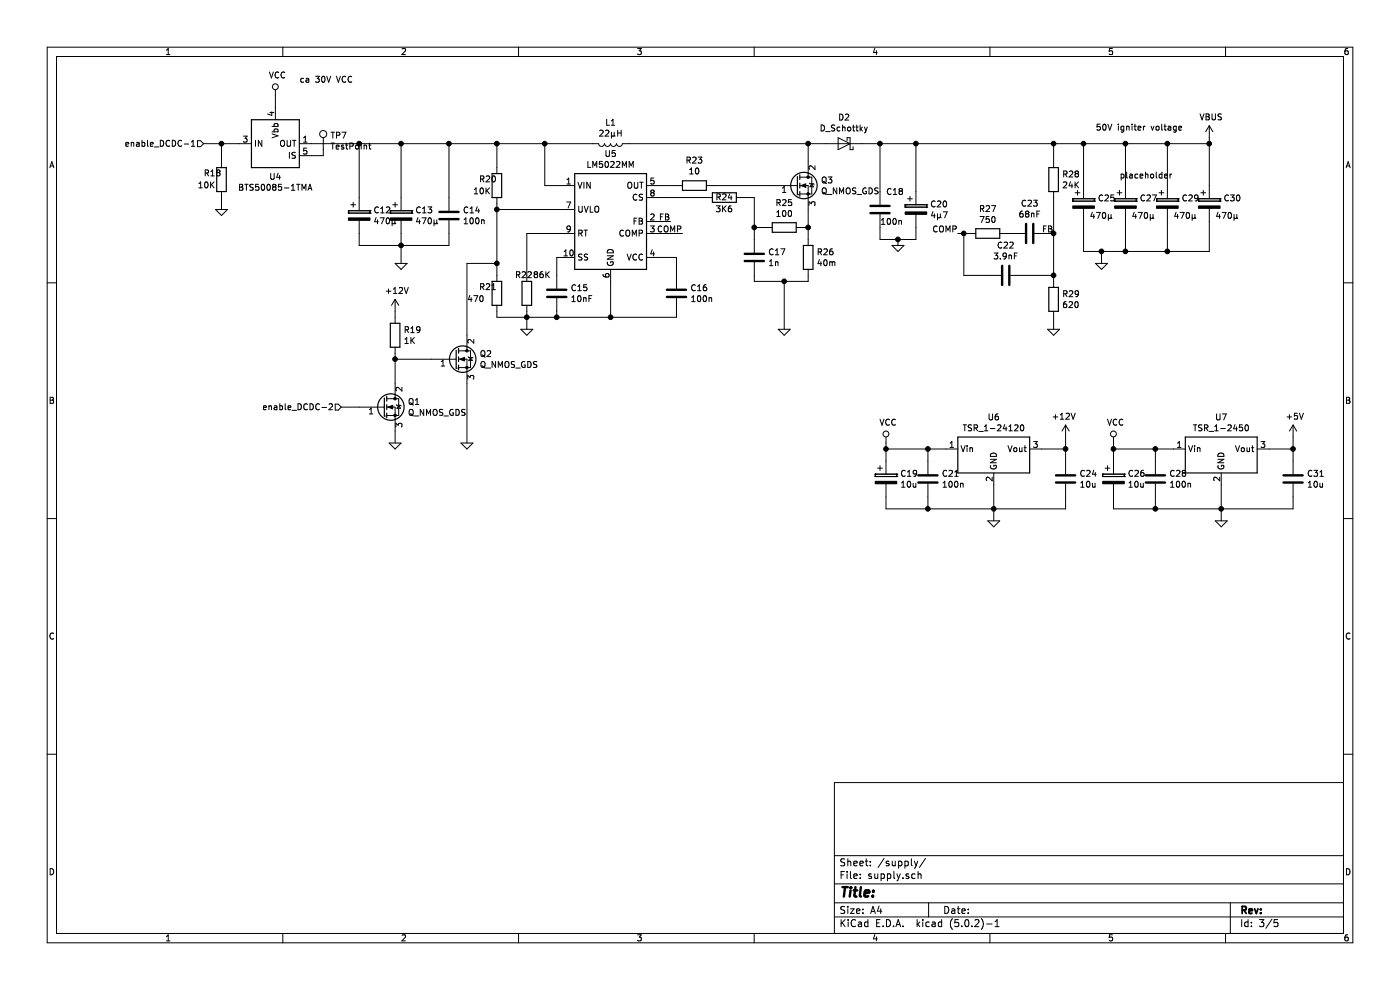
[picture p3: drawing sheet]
EESchema Schematic File Version 4
LIBS:zuenanlage-cache
EELAYER 26 0
EELAYER END
$Descr A4 11693 8268
encoding utf-8
Sheet 3 5
Title ""
Date ""
Rev ""
Comp ""
Comment1 ""
Comment2 ""
Comment3 ""
Comment4 ""
$EndDescr
$Comp
L Regulator_Switching:LM5022MM U5
U 1 1
P 5100 1850
F 0 "U5" H 5100 2417 50  0000 C CNN
F 1 "LM5022MM" H 5100 2326 50  0000 C CNN
F 2 "Package_SO:MSOP-10_3x3mm_P0.5mm" H 5150 1400 50  0001 L CIN
F 3 "http://www.ti.com/lit/ds/symlink/lm5022.pdf" H 5100 1850 50  0001 C CNN
	1    5100 1850
	1    0    0    -1  
$EndComp
$Comp
L Device:R R20
U 1 1
P 4150 1550
F 0 "R20" H 4300 1500 50  0000 R CNN
F 1 "10K" H 4350 1600 50  0000 R CNN
F 2 "" V 4080 1550 50  0001 C CNN
F 3 "~" H 4150 1550 50  0001 C CNN
	1    4150 1550
	-1   0    0    1   
$EndComp
$Comp
L Device:R R21
U 1 1
P 4150 2450
F 0 "R21" H 4300 2400 50  0000 R CNN
F 1 "470" H 4400 2500 50  0000 R CNN
F 2 "" V 4080 2450 50  0001 C CNN
F 3 "~" H 4150 2450 50  0001 C CNN
	1    4150 2450
	-1   0    0    1   
$EndComp
$Comp
L Device:R R22
U 1 1
P 4400 2450
F 0 "R22" H 4500 2300 50  0000 R CNN
F 1 "86K" H 4350 2300 50  0000 R CNN
F 2 "" V 4330 2450 50  0001 C CNN
F 3 "~" H 4400 2450 50  0001 C CNN
	1    4400 2450
	-1   0    0    1   
$EndComp
$Comp
L Device:C C15
U 1 1
P 4650 2450
F 0 "C15" H 4765 2496 50  0000 L CNN
F 1 "10nF" H 4765 2405 50  0000 L CNN
F 2 "" H 4688 2300 50  0001 C CNN
F 3 "~" H 4650 2450 50  0001 C CNN
	1    4650 2450
	1    0    0    -1  
$EndComp
Wire Wire Line
	4700 1750 4150 1750
Wire Wire Line
	4150 1750 4150 1700
Wire Wire Line
	4150 2300 4150 2200
Connection ~ 4150 1750
Wire Wire Line
	4400 2300 4400 1950
Wire Wire Line
	4400 1950 4700 1950
Wire Wire Line
	4650 2300 4650 2150
Wire Wire Line
	4650 2150 4700 2150
$Comp
L daisy:GND #PWR035
U 1 1
P 4400 2750
F 0 "#PWR035" H 4400 2750 30  0001 C CNN
F 1 "GND" H 4400 2680 30  0001 C CNN
F 2 "" H 4400 2750 60  0000 C CNN
F 3 "" H 4400 2750 60  0000 C CNN
	1    4400 2750
	1    0    0    -1  
$EndComp
Wire Wire Line
	4150 2600 4150 2650
Wire Wire Line
	4650 2650 4650 2600
Wire Wire Line
	4400 2600 4400 2650
Wire Wire Line
	4650 2650 5100 2650
Wire Wire Line
	5100 2650 5100 2350
Wire Wire Line
	4700 1550 4550 1550
Wire Wire Line
	4550 1550 4550 1200
Wire Wire Line
	4150 1200 4150 1400
$Comp
L Device:L L1
U 1 1
P 5100 1200
F 0 "L1" V 4922 1200 50  0000 C CNN
F 1 "22µH" V 5013 1200 50  0000 C CNN
F 2 "" H 5100 1200 50  0001 C CNN
F 3 "~" H 5100 1200 50  0001 C CNN
	1    5100 1200
	0    1    1    0   
$EndComp
Wire Wire Line
	4550 1200 4950 1200
Connection ~ 4550 1200
$Comp
L Device:Q_NMOS_GDS Q3
U 1 1
P 6650 1550
F 0 "Q3" H 6855 1596 50  0000 L CNN
F 1 "Q_NMOS_GDS" H 6855 1505 50  0000 L CNN
F 2 "" H 6850 1650 50  0001 C CNN
F 3 "~" H 6650 1550 50  0001 C CNN
	1    6650 1550
	1    0    0    -1  
$EndComp
$Comp
L Device:R R23
U 1 1
P 5800 1550
F 0 "R23" V 6007 1550 50  0000 C CNN
F 1 "10" V 5916 1550 50  0000 C CNN
F 2 "" V 5730 1550 50  0001 C CNN
F 3 "~" H 5800 1550 50  0001 C CNN
	1    5800 1550
	0    -1   -1   0   
$EndComp
Wire Wire Line
	5500 1550 5650 1550
Wire Wire Line
	5950 1550 6450 1550
$Comp
L Device:R R26
U 1 1
P 6750 2150
F 0 "R26" H 6820 2196 50  0000 L CNN
F 1 "40m" H 6820 2105 50  0000 L CNN
F 2 "" V 6680 2150 50  0001 C CNN
F 3 "~" H 6750 2150 50  0001 C CNN
	1    6750 2150
	1    0    0    -1  
$EndComp
$Comp
L Device:R R25
U 1 1
P 6550 1900
F 0 "R25" V 6343 1900 50  0000 C CNN
F 1 "100" V 6434 1900 50  0000 C CNN
F 2 "" V 6480 1900 50  0001 C CNN
F 3 "~" H 6550 1900 50  0001 C CNN
	1    6550 1900
	0    1    1    0   
$EndComp
$Comp
L Device:C C17
U 1 1
P 6300 2150
F 0 "C17" H 6415 2196 50  0000 L CNN
F 1 "1n" H 6415 2105 50  0000 L CNN
F 2 "" H 6338 2000 50  0001 C CNN
F 3 "~" H 6300 2150 50  0001 C CNN
	1    6300 2150
	1    0    0    -1  
$EndComp
Wire Wire Line
	6300 1650 6300 1900
Wire Wire Line
	6400 1900 6300 1900
Connection ~ 6300 1900
Wire Wire Line
	6300 1900 6300 2000
Wire Wire Line
	6750 1750 6750 1900
Wire Wire Line
	6700 1900 6750 1900
Connection ~ 6750 1900
Wire Wire Line
	6750 1900 6750 2000
Wire Wire Line
	4150 2650 4400 2650
Connection ~ 4400 2650
Wire Wire Line
	4400 2650 4400 2750
Wire Wire Line
	4400 2650 4650 2650
Connection ~ 4650 2650
$Comp
L daisy:GND #PWR036
U 1 1
P 6550 2750
F 0 "#PWR036" H 6550 2750 30  0001 C CNN
F 1 "GND" H 6550 2680 30  0001 C CNN
F 2 "" H 6550 2750 60  0000 C CNN
F 3 "" H 6550 2750 60  0000 C CNN
	1    6550 2750
	1    0    0    -1  
$EndComp
Wire Wire Line
	6300 2300 6300 2350
Wire Wire Line
	6300 2350 6550 2350
Wire Wire Line
	6750 2350 6750 2300
Wire Wire Line
	6550 2350 6550 2750
Connection ~ 6550 2350
Wire Wire Line
	6550 2350 6750 2350
$Comp
L Device:C C16
U 1 1
P 5650 2450
F 0 "C16" H 5765 2496 50  0000 L CNN
F 1 "100n" H 5765 2405 50  0000 L CNN
F 2 "" H 5688 2300 50  0001 C CNN
F 3 "~" H 5650 2450 50  0001 C CNN
	1    5650 2450
	1    0    0    -1  
$EndComp
Wire Wire Line
	5100 2650 5650 2650
Wire Wire Line
	5650 2650 5650 2600
Connection ~ 5100 2650
Wire Wire Line
	5500 2150 5650 2150
Wire Wire Line
	5650 2150 5650 2300
Wire Wire Line
	5250 1200 6750 1200
Wire Wire Line
	6750 1200 6750 1350
$Comp
L Device:R R28
U 1 1
P 8800 1500
F 0 "R28" H 8870 1546 50  0000 L CNN
F 1 "24K" H 8870 1455 50  0000 L CNN
F 2 "" V 8730 1500 50  0001 C CNN
F 3 "~" H 8800 1500 50  0001 C CNN
	1    8800 1500
	1    0    0    -1  
$EndComp
$Comp
L Device:R R29
U 1 1
P 8800 2500
F 0 "R29" H 8870 2546 50  0000 L CNN
F 1 "620" H 8870 2455 50  0000 L CNN
F 2 "" V 8730 2500 50  0001 C CNN
F 3 "~" H 8800 2500 50  0001 C CNN
	1    8800 2500
	1    0    0    -1  
$EndComp
Wire Wire Line
	5500 1850 5600 1850
Wire Wire Line
	5500 1950 5700 1950
Text Label 5600 1850 2    50   ~ 0
FB
Text Label 5700 1950 2    50   ~ 0
COMP
$Comp
L Device:R R27
U 1 1
P 8250 1950
F 0 "R27" V 8043 1950 50  0000 C CNN
F 1 "750" V 8134 1950 50  0000 C CNN
F 2 "" V 8180 1950 50  0001 C CNN
F 3 "~" H 8250 1950 50  0001 C CNN
	1    8250 1950
	0    1    1    0   
$EndComp
$Comp
L Device:C C23
U 1 1
P 8600 1950
F 0 "C23" V 8348 1950 50  0000 C CNN
F 1 "68nF" V 8439 1950 50  0000 C CNN
F 2 "" H 8638 1800 50  0001 C CNN
F 3 "~" H 8600 1950 50  0001 C CNN
	1    8600 1950
	0    1    1    0   
$EndComp
$Comp
L Device:C C22
U 1 1
P 8400 2300
F 0 "C22" V 8148 2300 50  0000 C CNN
F 1 "3.9nF" V 8239 2300 50  0000 C CNN
F 2 "" H 8438 2150 50  0001 C CNN
F 3 "~" H 8400 2300 50  0001 C CNN
	1    8400 2300
	0    1    1    0   
$EndComp
Wire Wire Line
	8400 1950 8450 1950
Wire Wire Line
	8550 2300 8800 2300
Wire Wire Line
	8800 2300 8800 1950
Wire Wire Line
	8800 1950 8750 1950
Wire Wire Line
	8250 2300 8050 2300
Wire Wire Line
	8050 2300 8050 1950
Wire Wire Line
	8050 1950 8100 1950
Wire Wire Line
	8050 1950 8000 1950
Connection ~ 8050 1950
$Comp
L daisy:GND #PWR040
U 1 1
P 8800 2750
F 0 "#PWR040" H 8800 2750 30  0001 C CNN
F 1 "GND" H 8800 2680 30  0001 C CNN
F 2 "" H 8800 2750 60  0000 C CNN
F 3 "" H 8800 2750 60  0000 C CNN
	1    8800 2750
	1    0    0    -1  
$EndComp
Wire Wire Line
	8800 1200 8800 1350
Wire Wire Line
	8800 1650 8800 1950
Connection ~ 8800 1950
Wire Wire Line
	8800 2350 8800 2300
Connection ~ 8800 2300
Wire Wire Line
	8800 2750 8800 2650
Text Label 8800 1950 2    50   ~ 0
FB
Text Label 8000 1950 2    50   ~ 0
COMP
$Comp
L Device:C C18
U 1 1
P 7350 1750
F 0 "C18" H 7400 1900 50  0000 L CNN
F 1 "100n" H 7350 1650 50  0000 L CNN
F 2 "" H 7388 1600 50  0001 C CNN
F 3 "~" H 7350 1750 50  0001 C CNN
	1    7350 1750
	1    0    0    -1  
$EndComp
$Comp
L Device:CP C20
U 1 1
P 7650 1750
F 0 "C20" H 7768 1796 50  0000 L CNN
F 1 "4µ7" H 7768 1705 50  0000 L CNN
F 2 "" H 7688 1600 50  0001 C CNN
F 3 "~" H 7650 1750 50  0001 C CNN
	1    7650 1750
	1    0    0    -1  
$EndComp
$Comp
L Device:CP C25
U 1 1
P 9050 1700
F 0 "C25" H 9168 1746 50  0000 L CNN
F 1 "470µ" H 9100 1600 50  0000 L CNN
F 2 "" H 9088 1550 50  0001 C CNN
F 3 "~" H 9050 1700 50  0001 C CNN
	1    9050 1700
	1    0    0    -1  
$EndComp
$Comp
L Device:CP C27
U 1 1
P 9400 1700
F 0 "C27" H 9518 1746 50  0000 L CNN
F 1 "470µ" H 9450 1600 50  0000 L CNN
F 2 "" H 9438 1550 50  0001 C CNN
F 3 "~" H 9400 1700 50  0001 C CNN
	1    9400 1700
	1    0    0    -1  
$EndComp
$Comp
L Device:CP C29
U 1 1
P 9750 1700
F 0 "C29" H 9868 1746 50  0000 L CNN
F 1 "470µ" H 9800 1600 50  0000 L CNN
F 2 "" H 9788 1550 50  0001 C CNN
F 3 "~" H 9750 1700 50  0001 C CNN
	1    9750 1700
	1    0    0    -1  
$EndComp
$Comp
L Device:CP C30
U 1 1
P 10100 1700
F 0 "C30" H 10218 1746 50  0000 L CNN
F 1 "470µ" H 10150 1600 50  0000 L CNN
F 2 "" H 10138 1550 50  0001 C CNN
F 3 "~" H 10100 1700 50  0001 C CNN
	1    10100 1700
	1    0    0    -1  
$EndComp
Wire Wire Line
	10100 1200 10100 1550
Wire Wire Line
	9750 1550 9750 1200
Connection ~ 9750 1200
Wire Wire Line
	9750 1200 10100 1200
Wire Wire Line
	9400 1550 9400 1200
Connection ~ 9400 1200
Wire Wire Line
	9400 1200 9750 1200
Wire Wire Line
	9050 1550 9050 1200
Connection ~ 9050 1200
Wire Wire Line
	9050 1200 9400 1200
Wire Wire Line
	10100 2100 10100 1850
$Comp
L daisy:GND #PWR042
U 1 1
P 9200 2200
F 0 "#PWR042" H 9200 2200 30  0001 C CNN
F 1 "GND" H 9200 2130 30  0001 C CNN
F 2 "" H 9200 2200 60  0000 C CNN
F 3 "" H 9200 2200 60  0000 C CNN
	1    9200 2200
	1    0    0    -1  
$EndComp
Wire Wire Line
	9200 2200 9200 2100
Connection ~ 9200 2100
Wire Wire Line
	9200 2100 9400 2100
Wire Wire Line
	9050 1850 9050 2100
Wire Wire Line
	9050 2100 9200 2100
Wire Wire Line
	9400 1850 9400 2100
Connection ~ 9400 2100
Wire Wire Line
	9750 1850 9750 2100
Wire Wire Line
	9400 2100 9750 2100
Connection ~ 9750 2100
Wire Wire Line
	9750 2100 10100 2100
$Comp
L power:VBUS #PWR044
U 1 1
P 10100 1150
F 0 "#PWR044" H 10100 1000 50  0001 C CNN
F 1 "VBUS" H 10115 1323 50  0000 C CNN
F 2 "" H 10100 1150 50  0001 C CNN
F 3 "" H 10100 1150 50  0001 C CNN
	1    10100 1150
	1    0    0    -1  
$EndComp
Wire Wire Line
	10100 1150 10100 1200
Connection ~ 10100 1200
$Comp
L Device:C C14
U 1 1
P 3750 1800
F 0 "C14" H 3865 1846 50  0000 L CNN
F 1 "100n" H 3865 1755 50  0000 L CNN
F 2 "" H 3788 1650 50  0001 C CNN
F 3 "~" H 3750 1800 50  0001 C CNN
	1    3750 1800
	1    0    0    -1  
$EndComp
$Comp
L Device:CP C13
U 1 1
P 3350 1800
F 0 "C13" H 3468 1846 50  0000 L CNN
F 1 "470µ" H 3468 1755 50  0000 L CNN
F 2 "" H 3388 1650 50  0001 C CNN
F 3 "~" H 3350 1800 50  0001 C CNN
	1    3350 1800
	1    0    0    -1  
$EndComp
$Comp
L Device:CP C12
U 1 1
P 3000 1800
F 0 "C12" H 3118 1846 50  0000 L CNN
F 1 "470µ" H 3118 1755 50  0000 L CNN
F 2 "" H 3038 1650 50  0001 C CNN
F 3 "~" H 3000 1800 50  0001 C CNN
	1    3000 1800
	1    0    0    -1  
$EndComp
Wire Wire Line
	3750 1650 3750 1200
Wire Wire Line
	3750 1200 4150 1200
Connection ~ 4150 1200
Wire Wire Line
	4150 1200 4550 1200
Wire Wire Line
	3350 1650 3350 1200
Wire Wire Line
	3350 1200 3750 1200
Connection ~ 3750 1200
Wire Wire Line
	3000 1650 3000 1200
Wire Wire Line
	3000 1200 3350 1200
Connection ~ 3350 1200
$Comp
L daisy:GND #PWR033
U 1 1
P 3350 2200
F 0 "#PWR033" H 3350 2200 30  0001 C CNN
F 1 "GND" H 3350 2130 30  0001 C CNN
F 2 "" H 3350 2200 60  0000 C CNN
F 3 "" H 3350 2200 60  0000 C CNN
	1    3350 2200
	1    0    0    -1  
$EndComp
Wire Wire Line
	3000 1950 3000 2050
Wire Wire Line
	3000 2050 3350 2050
Wire Wire Line
	3750 2050 3750 1950
Wire Wire Line
	3350 1950 3350 2050
Connection ~ 3350 2050
Wire Wire Line
	3350 2050 3750 2050
Wire Wire Line
	3350 2050 3350 2200
$Comp
L power:VCC #PWR030
U 1 1
P 2300 800
F 0 "#PWR030" H 2300 650 50  0001 C CNN
F 1 "VCC" H 2317 973 50  0000 C CNN
F 2 "" H 2300 800 50  0001 C CNN
F 3 "" H 2300 800 50  0001 C CNN
	1    2300 800 
	1    0    0    -1  
$EndComp
Connection ~ 3000 1200
$Comp
L Device:R R24
U 1 1
P 6050 1650
F 0 "R24" V 6050 1650 50  0000 C CNN
F 1 "3K6" V 5950 1650 50  0000 C CNN
F 2 "" V 5980 1650 50  0001 C CNN
F 3 "~" H 6050 1650 50  0001 C CNN
	1    6050 1650
	0    -1   -1   0   
$EndComp
Wire Wire Line
	6300 1650 6200 1650
Wire Wire Line
	5900 1650 5500 1650
Connection ~ 8800 1200
Wire Wire Line
	8800 1200 9050 1200
Wire Wire Line
	7350 1600 7350 1200
Wire Wire Line
	7350 1200 7650 1200
Wire Wire Line
	7650 1600 7650 1200
Connection ~ 7650 1200
Wire Wire Line
	7650 1200 8800 1200
$Comp
L daisy:GND #PWR038
U 1 1
P 7500 2050
F 0 "#PWR038" H 7500 2050 30  0001 C CNN
F 1 "GND" H 7500 1980 30  0001 C CNN
F 2 "" H 7500 2050 60  0000 C CNN
F 3 "" H 7500 2050 60  0000 C CNN
	1    7500 2050
	1    0    0    -1  
$EndComp
Wire Wire Line
	7350 1900 7350 2000
Wire Wire Line
	7350 2000 7500 2000
Wire Wire Line
	7650 2000 7650 1900
Wire Wire Line
	7500 2050 7500 2000
Connection ~ 7500 2000
Wire Wire Line
	7500 2000 7650 2000
$Comp
L Device:D_Schottky D2
U 1 1
P 7050 1200
F 0 "D2" H 7050 984 50  0000 C CNN
F 1 "D_Schottky" H 7050 1075 50  0000 C CNN
F 2 "" H 7050 1200 50  0001 C CNN
F 3 "~" H 7050 1200 50  0001 C CNN
	1    7050 1200
	-1   0    0    1   
$EndComp
Wire Wire Line
	6750 1200 6900 1200
Connection ~ 6750 1200
Wire Wire Line
	7200 1200 7350 1200
Connection ~ 7350 1200
$Comp
L Regulator_Switching:TSR_1-24120 U6
U 1 1
P 8300 3850
F 0 "U6" H 8300 4217 50  0000 C CNN
F 1 "TSR_1-24120" H 8300 4126 50  0000 C CNN
F 2 "Converter_DCDC:Converter_DCDC_TRACO_TSR-1_THT" H 8300 3700 50  0001 L CIN
F 3 "http://www.tracopower.com/products/tsr1.pdf" H 8300 3850 50  0001 C CNN
	1    8300 3850
	1    0    0    -1  
$EndComp
$Comp
L Device:CP C19
U 1 1
P 7400 4000
F 0 "C19" H 7518 4046 50  0000 L CNN
F 1 "10u" H 7518 3955 50  0000 L CNN
F 2 "" H 7438 3850 50  0001 C CNN
F 3 "~" H 7400 4000 50  0001 C CNN
	1    7400 4000
	1    0    0    -1  
$EndComp
$Comp
L Device:C C21
U 1 1
P 7750 4000
F 0 "C21" H 7865 4046 50  0000 L CNN
F 1 "100n" H 7865 3955 50  0000 L CNN
F 2 "" H 7788 3850 50  0001 C CNN
F 3 "~" H 7750 4000 50  0001 C CNN
	1    7750 4000
	1    0    0    -1  
$EndComp
Wire Wire Line
	7400 3850 7400 3750
Wire Wire Line
	7400 3750 7750 3750
Wire Wire Line
	7750 3850 7750 3750
Connection ~ 7750 3750
Wire Wire Line
	7750 3750 7900 3750
Wire Wire Line
	7400 4150 7400 4250
Wire Wire Line
	8300 4250 8300 4050
Wire Wire Line
	7750 4150 7750 4250
Wire Wire Line
	7400 4250 7750 4250
Connection ~ 7750 4250
Wire Wire Line
	7750 4250 8300 4250
Wire Wire Line
	8700 3750 8900 3750
Wire Wire Line
	8900 3750 8900 3650
$Comp
L daisy:GND #PWR039
U 1 1
P 8300 4350
F 0 "#PWR039" H 8300 4350 30  0001 C CNN
F 1 "GND" H 8300 4280 30  0001 C CNN
F 2 "" H 8300 4350 60  0000 C CNN
F 3 "" H 8300 4350 60  0000 C CNN
	1    8300 4350
	1    0    0    -1  
$EndComp
Connection ~ 8300 4250
Wire Wire Line
	8300 4250 8900 4250
Wire Wire Line
	8900 4250 8900 4150
Wire Wire Line
	8300 4250 8300 4350
Wire Wire Line
	8900 3850 8900 3750
Connection ~ 8900 3750
$Comp
L Device:C C24
U 1 1
P 8900 4000
F 0 "C24" H 9015 4046 50  0000 L CNN
F 1 "10u" H 9015 3955 50  0000 L CNN
F 2 "" H 8938 3850 50  0001 C CNN
F 3 "~" H 8900 4000 50  0001 C CNN
	1    8900 4000
	1    0    0    -1  
$EndComp
$Comp
L power:+12V #PWR041
U 1 1
P 8900 3650
F 0 "#PWR041" H 8900 3500 50  0001 C CNN
F 1 "+12V" H 8915 3823 50  0000 C CNN
F 2 "" H 8900 3650 50  0001 C CNN
F 3 "" H 8900 3650 50  0001 C CNN
	1    8900 3650
	-1   0    0    -1  
$EndComp
$Comp
L Regulator_Switching:TSR_1-2450 U7
U 1 1
P 10200 3850
F 0 "U7" H 10200 4217 50  0000 C CNN
F 1 "TSR_1-2450" H 10200 4126 50  0000 C CNN
F 2 "Converter_DCDC:Converter_DCDC_TRACO_TSR-1_THT" H 10200 3700 50  0001 L CIN
F 3 "http://www.tracopower.com/products/tsr1.pdf" H 10200 3850 50  0001 C CNN
	1    10200 3850
	1    0    0    -1  
$EndComp
$Comp
L Device:CP C26
U 1 1
P 9300 4000
F 0 "C26" H 9418 4046 50  0000 L CNN
F 1 "10u" H 9418 3955 50  0000 L CNN
F 2 "" H 9338 3850 50  0001 C CNN
F 3 "~" H 9300 4000 50  0001 C CNN
	1    9300 4000
	1    0    0    -1  
$EndComp
$Comp
L Device:C C28
U 1 1
P 9650 4000
F 0 "C28" H 9765 4046 50  0000 L CNN
F 1 "100n" H 9765 3955 50  0000 L CNN
F 2 "" H 9688 3850 50  0001 C CNN
F 3 "~" H 9650 4000 50  0001 C CNN
	1    9650 4000
	1    0    0    -1  
$EndComp
Wire Wire Line
	9300 3850 9300 3750
Wire Wire Line
	9300 3750 9650 3750
Wire Wire Line
	9650 3850 9650 3750
Connection ~ 9650 3750
Wire Wire Line
	9650 3750 9800 3750
Wire Wire Line
	9300 4150 9300 4250
Wire Wire Line
	10200 4250 10200 4050
Wire Wire Line
	9650 4150 9650 4250
Wire Wire Line
	9300 4250 9650 4250
Connection ~ 9650 4250
Wire Wire Line
	9650 4250 10200 4250
Wire Wire Line
	10600 3750 10800 3750
Wire Wire Line
	10800 3750 10800 3650
$Comp
L daisy:GND #PWR045
U 1 1
P 10200 4350
F 0 "#PWR045" H 10200 4350 30  0001 C CNN
F 1 "GND" H 10200 4280 30  0001 C CNN
F 2 "" H 10200 4350 60  0000 C CNN
F 3 "" H 10200 4350 60  0000 C CNN
	1    10200 4350
	1    0    0    -1  
$EndComp
Connection ~ 10200 4250
Wire Wire Line
	10200 4250 10800 4250
Wire Wire Line
	10800 4250 10800 4150
Wire Wire Line
	10200 4250 10200 4350
Wire Wire Line
	10800 3850 10800 3750
Connection ~ 10800 3750
$Comp
L Device:C C31
U 1 1
P 10800 4000
F 0 "C31" H 10915 4046 50  0000 L CNN
F 1 "10u" H 10915 3955 50  0000 L CNN
F 2 "" H 10838 3850 50  0001 C CNN
F 3 "~" H 10800 4000 50  0001 C CNN
	1    10800 4000
	1    0    0    -1  
$EndComp
$Comp
L Power_Management:BTS50085-1TMA U4
U 1 1
P 2300 1200
F 0 "U4" H 2300 926 50  0000 C CNN
F 1 "BTS50085-1TMA" H 2300 835 50  0000 C CNN
F 2 "Package_TO_SOT_SMD:TO-263-7_TabPin4" H 3100 950 50  0001 C CNN
F 3 "https://www.infineon.com/dgdl/Infineon-BTS50085-1TMA-DS-v01_00-EN.pdf?fileId=5546d4625a888733015aa435bccd114b" H 2300 800 50  0001 C CNN
	1    2300 1200
	1    0    0    -1  
$EndComp
Wire Wire Line
	2300 900  2300 800 
Wire Wire Line
	2600 1200 3000 1200
$Comp
L Device:R R18
U 1 1
P 1850 1500
F 0 "R18" H 2000 1450 50  0000 R CNN
F 1 "10K" H 2050 1550 50  0000 R CNN
F 2 "" V 1780 1500 50  0001 C CNN
F 3 "~" H 1850 1500 50  0001 C CNN
	1    1850 1500
	-1   0    0    1   
$EndComp
$Comp
L daisy:GND #PWR029
U 1 1
P 1850 1750
F 0 "#PWR029" H 1850 1750 30  0001 C CNN
F 1 "GND" H 1850 1680 30  0001 C CNN
F 2 "" H 1850 1750 60  0000 C CNN
F 3 "" H 1850 1750 60  0000 C CNN
	1    1850 1750
	1    0    0    -1  
$EndComp
Wire Wire Line
	1850 1750 1850 1650
Wire Wire Line
	1850 1350 1850 1200
$Comp
L Connector:TestPoint TP7
U 1 1
P 2700 1250
F 0 "TP7" H 2758 1370 50  0000 L CNN
F 1 "TestPoint" H 2758 1279 50  0000 L CNN
F 2 "" H 2900 1250 50  0001 C CNN
F 3 "~" H 2900 1250 50  0001 C CNN
	1    2700 1250
	1    0    0    -1  
$EndComp
Wire Wire Line
	2600 1300 2700 1300
Wire Wire Line
	2700 1300 2700 1250
Wire Wire Line
	1700 1200 1850 1200
Connection ~ 1850 1200
Wire Wire Line
	1850 1200 2000 1200
Text HLabel 1700 1200 0    50   Input ~ 0
enable_DCDC-1
$Comp
L Device:Q_NMOS_GDS Q2
U 1 1
P 3800 3000
F 0 "Q2" H 4005 3046 50  0000 L CNN
F 1 "Q_NMOS_GDS" H 4005 2955 50  0000 L CNN
F 2 "" H 4000 3100 50  0001 C CNN
F 3 "~" H 3800 3000 50  0001 C CNN
	1    3800 3000
	1    0    0    -1  
$EndComp
$Comp
L daisy:GND #PWR034
U 1 1
P 3900 3700
F 0 "#PWR034" H 3900 3700 30  0001 C CNN
F 1 "GND" H 3900 3630 30  0001 C CNN
F 2 "" H 3900 3700 60  0000 C CNN
F 3 "" H 3900 3700 60  0000 C CNN
	1    3900 3700
	1    0    0    -1  
$EndComp
Wire Wire Line
	3900 2800 3900 2200
Wire Wire Line
	3900 2200 4150 2200
Connection ~ 4150 2200
Wire Wire Line
	4150 2200 4150 1750
Wire Wire Line
	3900 3700 3900 3200
$Comp
L Device:Q_NMOS_GDS Q1
U 1 1
P 3200 3400
F 0 "Q1" H 3405 3446 50  0000 L CNN
F 1 "Q_NMOS_GDS" H 3405 3355 50  0000 L CNN
F 2 "" H 3400 3500 50  0001 C CNN
F 3 "~" H 3200 3400 50  0001 C CNN
	1    3200 3400
	1    0    0    -1  
$EndComp
$Comp
L Device:R R19
U 1 1
P 3300 2800
F 0 "R19" H 3370 2846 50  0000 L CNN
F 1 "1K" H 3370 2755 50  0000 L CNN
F 2 "" V 3230 2800 50  0001 C CNN
F 3 "~" H 3300 2800 50  0001 C CNN
	1    3300 2800
	1    0    0    -1  
$EndComp
Wire Wire Line
	3300 3200 3300 3000
Wire Wire Line
	3300 3000 3600 3000
Wire Wire Line
	3300 2950 3300 3000
Connection ~ 3300 3000
$Comp
L power:+12V #PWR031
U 1 1
P 3300 2600
F 0 "#PWR031" H 3300 2450 50  0001 C CNN
F 1 "+12V" H 3315 2773 50  0000 C CNN
F 2 "" H 3300 2600 50  0001 C CNN
F 3 "" H 3300 2600 50  0001 C CNN
	1    3300 2600
	1    0    0    -1  
$EndComp
Wire Wire Line
	3300 2600 3300 2650
$Comp
L daisy:GND #PWR032
U 1 1
P 3300 3700
F 0 "#PWR032" H 3300 3700 30  0001 C CNN
F 1 "GND" H 3300 3630 30  0001 C CNN
F 2 "" H 3300 3700 60  0000 C CNN
F 3 "" H 3300 3700 60  0000 C CNN
	1    3300 3700
	1    0    0    -1  
$EndComp
Wire Wire Line
	3300 3600 3300 3700
Wire Wire Line
	3000 3400 2850 3400
Text HLabel 2850 3400 0    50   Input ~ 0
enable_DCDC-2
Text Notes 9150 1100 0    50   ~ 0
50V igniter voltage\n
Text Notes 2500 700  0    50   ~ 0
ca 30V VCC\n
$Comp
L power:+5V #PWR046
U 1 1
P 10800 3650
F 0 "#PWR046" H 10800 3500 50  0001 C CNN
F 1 "+5V" H 10815 3823 50  0000 C CNN
F 2 "" H 10800 3650 50  0001 C CNN
F 3 "" H 10800 3650 50  0001 C CNN
	1    10800 3650
	1    0    0    -1  
$EndComp
$Comp
L power:VCC #PWR037
U 1 1
P 7400 3700
F 0 "#PWR037" H 7400 3550 50  0001 C CNN
F 1 "VCC" H 7417 3873 50  0000 C CNN
F 2 "" H 7400 3700 50  0001 C CNN
F 3 "" H 7400 3700 50  0001 C CNN
	1    7400 3700
	1    0    0    -1  
$EndComp
$Comp
L power:VCC #PWR043
U 1 1
P 9300 3700
F 0 "#PWR043" H 9300 3550 50  0001 C CNN
F 1 "VCC" H 9317 3873 50  0000 C CNN
F 2 "" H 9300 3700 50  0001 C CNN
F 3 "" H 9300 3700 50  0001 C CNN
	1    9300 3700
	1    0    0    -1  
$EndComp
Wire Wire Line
	9300 3700 9300 3750
Connection ~ 9300 3750
Wire Wire Line
	7400 3700 7400 3750
Connection ~ 7400 3750
Text Notes 9350 1500 0    50   ~ 0
placeholder\n
$EndSCHEMATC
